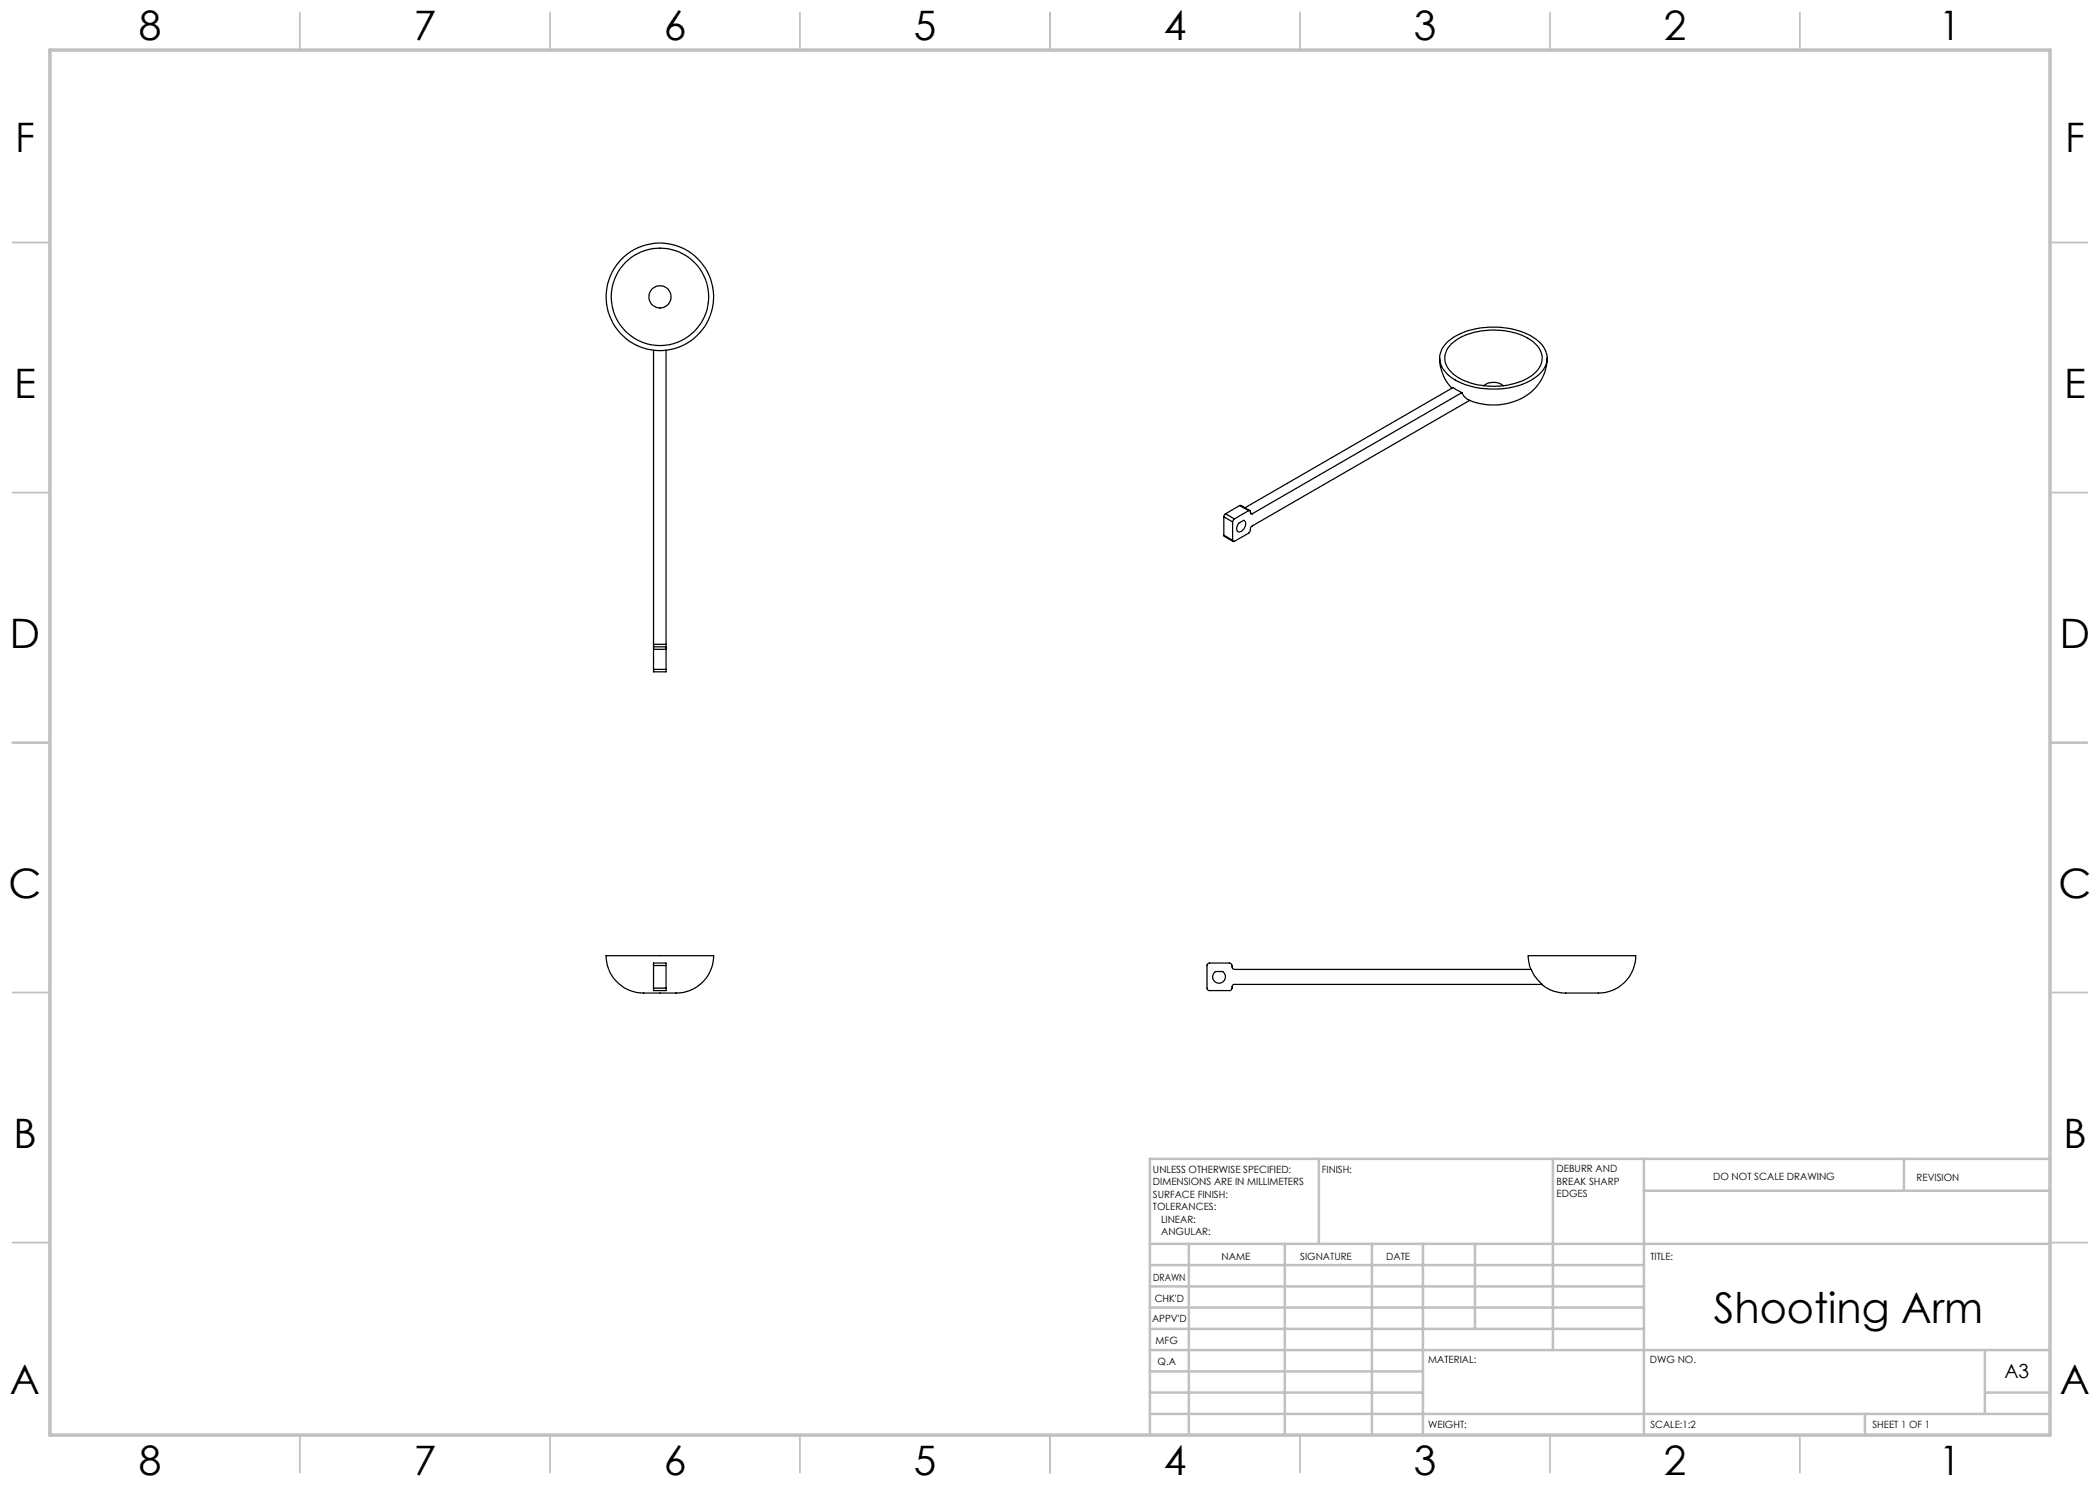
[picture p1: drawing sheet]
<svg xmlns="http://www.w3.org/2000/svg" width="420mm" height="297mm" viewBox="0 0 420 297" stroke-linecap="round" stroke-linejoin="round" font-family="sans-serif">
<g fill="none" stroke="#c0c0c0" stroke-width=".35">
<path d="M60 2.5v7.5M110 2.5v7.5M160 2.5v7.5M210 2.5v7.5M260 2.5v7.5M310 2.5v7.5M360 2.5v7.5M2.5 48.5h7.5M410 48.5h7.5M2.5 98.5h7.5M410 98.5h7.5M2.5 148.5h7.5"/>
<path d="M410 148.5h7.5M2.5 198.5h7.5M410 198.5h7.5M2.5 248.5h7.5M410 248.5h7.5M60 287v7.5M110 287v7.5M160 287v7.5M210 287v7.5M260 287v7.5M310 287v7.5M360 287v7.5"/>
</g>
<g fill="none" stroke="#c0c0c0" stroke-width=".5">
<path d="M263.8 231.8v17M310.6 231.8v38.2M328.8 231.8v55.2M328.8 238.2h81.2M380.8 231.8v6.4M410 231.8h-180v55.2M230 248.8h180M230 257.3h98.8M230 253h98.8M237.8 248.8v38.2M257 248.8v38.2M274.4 248.8v38.2"/>
<path d="M284.6 248.8v38.2M295 248.8v17M230 265.8h98.8M230 261.5h98.8M230 278.5h54.6M230 274.3h54.6M230 270h180M397 278.5h13M397 270v12.8M230 282.8h180M373 282.8v4.2"/>
</g>
<path d="M10 10h400v277h-400z" fill="none" stroke="#c0c0c0" stroke-width=".7"/>
<g fill="none" stroke="#000" stroke-width=".25">
<path d="M130.7 70.1v58.8M133.2 70.1v58.8M287.9 71.6a8.8 8.8 0 0 0 2.5 6M289.2 68.6a13.4 13.4 0 0 1 10.2-3.2 12.5 12.5 0 0 1 9 3.6 4.1 4.1 0 0 1-1 6.2 15.9 15.9 0 0 1-13.7 1.9 7.7 7.7 0 0 1-5.6-4.4 4 4 0 0 1 1.1-4.1zM290.3 68.8a13.6 13.6 0 0 1 11.4-2.5 9 9 0 0 1 6.3 3.6 3.9 3.9 0 0 1-1.5 5.1 14.7 14.7 0 0 1-15.5 .1 3.9 3.9 0 0 1-1.4-5.5zM292.4 78.5l-1.8-1-41.6 24.1M292.4 78.5l-42 24.3M296.8 77.1a3.1 3.1 0 0 1 3.8 0M309.4 71.6a9.5 9.5 0 0 1-8 9.1 12.1 12.1 0 0 1-8.1-.9l-.5-.5-.4-.8M293.9 80.1l-43.5 25.1-.3 .3-.1 .8-.3 .3-2.8 1.7a.21 .21 0 0 1-.3 0 .21 .21 0 0 1-.1-.2M244.8 107l.1 .3 1.7 1M244.8 103.4l1.7 1"/>
<path d="M244.8 107l1.7 1.1M244.8 103.4v3.6M245.1 102.8l-.3 .6M245.1 102.8l1.8 1M246.5 104.4v3.7M246.9 103.8l-.4 .6M247.7 104.7l1-.6a1.32 1.32 0 0 1-.3 2.1 .64 .64 0 0 1-.9 .1 .64 .64 0 0 1-.1-.9zM247.9 101.1h.2l1.9 1M247.9 101.1l1.8 1M247.9 101.1l-2.8 1.7M249.7 102.1l.3 .1 .1 .3M249.7 102.1l-2.8 1.7"/>
<path d="M250.1 102.5l.1 .3h.2M250.1 102.5l.3 .3M130.7 129.4v.5M130.7 133.9v.5h2.5v-.5M130.7 128.9v.5M130.7 129.9v4M130.7 129.9h2.5M130.7 129.4h2.5M130.7 133.9h2.5M130.7 128.9h2.5M133.2 129.4v.5M133.2 128.9v.5"/>
<path d="M133.2 129.9v4M121.2 191.1h21.5a7.5 7.5 0 0 1-7.8 7.5h-2a31.4 31.4 0 0 1-6.2-.3 7.5 7.5 0 0 1-5.5-7.2zM130.7 197.6v.5h2.5v-.5M130.7 193.1v-.5h2.5v.5M130.7 197.6h2.5M130.7 193.1h2.5M130.7 193.1v4.5M133.2 193.1v4.5M241.5 192.8l.4-.2h4.1a.6 .6 0 0 1 .4 .8l.2 .3 .3 .2h59.3a7 7 0 0 0 2.2 3h-61.6a.83 .83 0 0 0-.5 .9l-.3 .3h-4.2l-.3-.2-.1-4.9zM242.9 194.5l.2-.2h1.4a1.27 1.27 0 0 1 .4 1.8 1.27 1.27 0 0 1-1.9 .3 1.27 1.27 0 0 1-.1-1.9zM306.2 193.9l-.5-1.7-.1-1.1h21.5a7.6 7.6 0 0 1-8.7 7.5h-5a7.6 7.6 0 0 1-5.1-1.7"/>
<circle cx="132" cy="59.4" r="10.8"/>
<circle cx="132" cy="59.4" r="2.21"/>
<circle cx="132" cy="59.4" r="9.7"/>
</g>
<text font-size="8.5" x="342.8" y="264.5">Shooting Arm</text>
<g font-size="8.1">
<text x="27.8" y="8">8</text>
<text x="82.8" y="8">7</text>
<text x="132.8" y="8">6</text>
<text x="182.8" y="8">5</text>
<text x="232.8" y="8">4</text>
<text x="282.8" y="8">3</text>
<text x="332.8" y="8">2</text>
<text x="387.8" y="8">1</text>
<text x="3" y="30.4">F</text>
<text x="413" y="30.4">F</text>
<text x="2.8" y="79.6">E</text>
<text x="412.8" y="79.6">E</text>
<text x="2" y="129.6">D</text>
<text x="412" y="129.6">D</text>
<text x="1.7" y="179.6">C</text>
<text x="411.7" y="179.6">C</text>
<text x="2.7" y="229.6">B</text>
<text x="412.7" y="229.6">B</text>
<text x="2" y="278.9">A</text>
<text x="412" y="278.9">A</text>
<text x="27.8" y="295">8</text>
<text x="82.8" y="295">7</text>
<text x="132.8" y="295">6</text>
<text x="182.8" y="295">5</text>
<text x="232.8" y="295">4</text>
<text x="282.8" y="295">3</text>
<text x="332.8" y="295">2</text>
<text x="387.8" y="295">1</text>
</g>
<text font-size="3.9" x="400.9" y="275.5">A3</text>
<g font-size="2">
<text x="230.6" y="234.6">UNLESS OTHERWISE SPECIFIED:</text>
<text x="230.6" y="237.1">DIMENSIONS ARE IN MILLIMETERS</text>
<text x="230.6" y="239.6">SURFACE FINISH:</text>
<text x="264.4" y="234.6">FINISH:</text>
<text x="311.3" y="234.5">DEBURR AND</text>
<text x="311.3" y="237">BREAK SHARP</text>
<text x="311.3" y="239.5">EDGES</text>
<text x="342.6" y="236">DO NOT SCALE DRAWING</text>
<text x="383.3" y="236.2">REVISION</text>
<text x="230.6" y="242.1">TOLERANCES:</text>
<text x="232.2" y="244.6">LINEAR:</text>
<text x="232.2" y="247.1">ANGULAR:</text>
<text x="244.3" y="252">NAME</text>
<text x="260" y="251.9">SIGNATURE</text>
<text x="277.2" y="251.9">DATE</text>
<text x="330.1" y="251.9">TITLE:</text>
<text x="230.6" y="256.1">DRAWN</text>
<text x="230.9" y="260.3">CHK'D</text>
<text x="230.4" y="264.4">APPV'D</text>
<text x="231.1" y="268.8">MFG</text>
<text x="231.5" y="273">Q.A</text>
<text x="285.6" y="272.5">MATERIAL:</text>
<text x="330" y="272.5">DWG NO.</text>
<text x="285.6" y="285.5">WEIGHT:</text>
<text x="330.1" y="285.6">SCALE:1:2</text>
<text x="374.5" y="285.6">SHEET 1 OF 1</text>
</g>
</svg>
